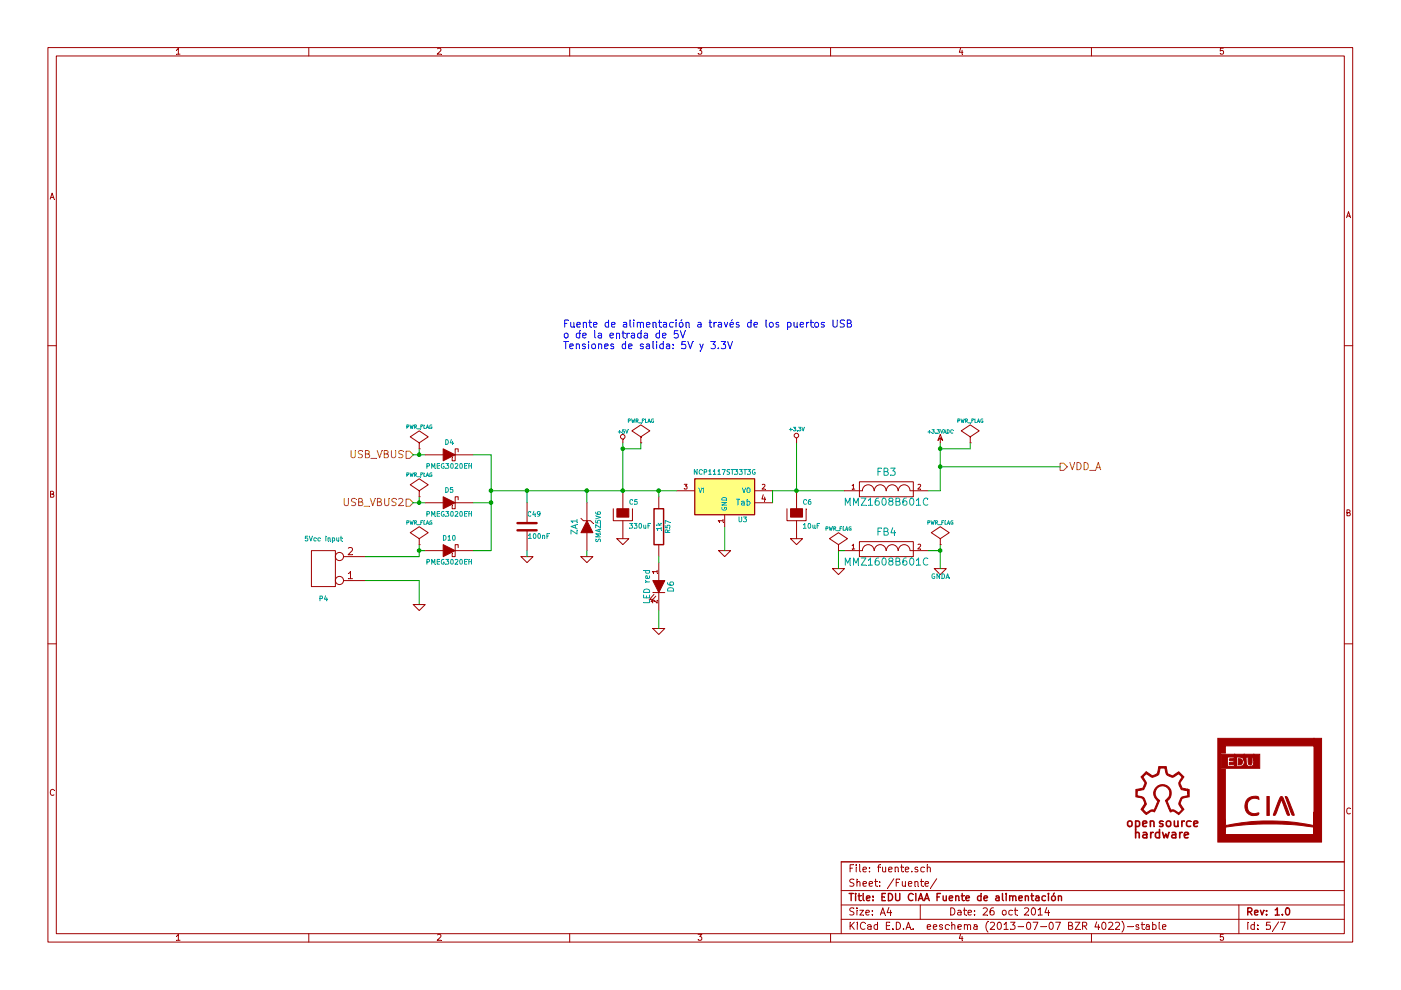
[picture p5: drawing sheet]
EESchema Schematic File Version 2
LIBS:edu-ciaa-nxp
LIBS:edu-ciaa-nxp-cache
EELAYER 27 0
EELAYER END
$Descr A4 11693 8268
encoding utf-8
Sheet 5 7
Title "EDU CIAA Fuente de alimentación"
Date "26 oct 2014"
Rev "1.0"
Comp ""
Comment1 ""
Comment2 ""
Comment3 ""
Comment4 ""
$EndDescr
$Comp
L CAPAPOL C5
U 1 1
P 5200 4300
F 0 "C5" H 5250 4400 40  0000 L CNN
F 1 "330uF" H 5250 4200 40  0000 L CNN
F 2 "~" H 5300 4150 30  0000 C CNN
F 3 "~" H 5200 4300 300 0000 C CNN
	1    5200 4300
	1    0    0    -1  
$EndComp
$Comp
L GND #PWR025
U 1 1
P 5200 4500
F 0 "#PWR025" H 5200 4500 30  0001 C CNN
F 1 "GND" H 5200 4430 30  0001 C CNN
F 2 "" H 5200 4500 60  0000 C CNN
F 3 "" H 5200 4500 60  0000 C CNN
	1    5200 4500
	1    0    0    -1  
$EndComp
$Comp
L GND #PWR026
U 1 1
P 6050 4600
F 0 "#PWR026" H 6050 4600 30  0001 C CNN
F 1 "GND" H 6050 4530 30  0001 C CNN
F 2 "" H 6050 4600 60  0000 C CNN
F 3 "" H 6050 4600 60  0000 C CNN
	1    6050 4600
	1    0    0    -1  
$EndComp
$Comp
L CAPAPOL C6
U 1 1
P 6650 4300
F 0 "C6" H 6700 4400 40  0000 L CNN
F 1 "10uF" H 6700 4200 40  0000 L CNN
F 2 "~" H 6750 4150 30  0000 C CNN
F 3 "~" H 6650 4300 300 0000 C CNN
	1    6650 4300
	1    0    0    -1  
$EndComp
$Comp
L GND #PWR027
U 1 1
P 6650 4500
F 0 "#PWR027" H 6650 4500 30  0001 C CNN
F 1 "GND" H 6650 4430 30  0001 C CNN
F 2 "" H 6650 4500 60  0000 C CNN
F 3 "" H 6650 4500 60  0000 C CNN
	1    6650 4500
	1    0    0    -1  
$EndComp
$Comp
L LED D6
U 1 1
P 5500 4900
F 0 "D6" H 5500 5000 50  0000 C CNN
F 1 "LED red" H 5500 4800 50  0000 C CNN
F 2 "~" H 5500 4900 60  0000 C CNN
F 3 "~" H 5500 4900 60  0000 C CNN
	1    5500 4900
	0    1    1    0   
$EndComp
$Comp
L R R57
U 1 1
P 5500 4400
F 0 "R57" V 5580 4400 40  0000 C CNN
F 1 "1k" V 5507 4401 40  0000 C CNN
F 2 "~" V 5430 4400 30  0000 C CNN
F 3 "~" H 5500 4400 30  0000 C CNN
	1    5500 4400
	1    0    0    -1  
$EndComp
$Comp
L GND #PWR028
U 1 1
P 5500 5250
F 0 "#PWR028" H 5500 5250 30  0001 C CNN
F 1 "GND" H 5500 5180 30  0001 C CNN
F 2 "" H 5500 5250 60  0000 C CNN
F 3 "" H 5500 5250 60  0000 C CNN
	1    5500 5250
	1    0    0    -1  
$EndComp
Text Notes 4700 2750 0    60   ~ 0
Fuente de alimentación a través de los puertos USB\no de la entrada de 5V \nTensiones de salida: 5V y 3.3V\n
Wire Wire Line
	4900 4100 4900 4200
Wire Wire Line
	4100 4100 5650 4100
Wire Wire Line
	5200 3700 5200 4100
Connection ~ 5200 4100
Wire Wire Line
	6050 4400 6050 4600
Wire Wire Line
	6650 4100 6650 3700
Connection ~ 4900 4100
Wire Wire Line
	5500 4650 5500 4700
Wire Wire Line
	5500 5100 5500 5250
Wire Wire Line
	5500 4150 5500 4100
Connection ~ 5500 4100
Connection ~ 6650 4100
Wire Wire Line
	6450 4100 7050 4100
$Comp
L FILTER FB3
U 1 1
P 7400 4100
F 0 "FB3" H 7400 4250 60  0000 C CNN
F 1 "MMZ1608B601C" H 7400 4000 60  0000 C CNN
F 2 "~" H 7400 4100 60  0000 C CNN
F 3 "~" H 7400 4100 60  0000 C CNN
	1    7400 4100
	1    0    0    -1  
$EndComp
Wire Wire Line
	7850 4100 7750 4100
Wire Wire Line
	7850 3700 7850 4100
$Comp
L +5V #PWR029
U 1 1
P 5200 3700
F 0 "#PWR029" H 5200 3790 20  0001 C CNN
F 1 "+5V" H 5200 3790 30  0000 C CNN
F 2 "" H 5200 3700 60  0000 C CNN
F 3 "" H 5200 3700 60  0000 C CNN
	1    5200 3700
	1    0    0    -1  
$EndComp
$Comp
L +3.3V #PWR030
U 1 1
P 6650 3700
F 0 "#PWR030" H 6650 3660 30  0001 C CNN
F 1 "+3.3V" H 6650 3810 30  0000 C CNN
F 2 "" H 6650 3700 60  0000 C CNN
F 3 "" H 6650 3700 60  0000 C CNN
	1    6650 3700
	1    0    0    -1  
$EndComp
$Comp
L +3.3VADC #PWR031
U 1 1
P 7850 3700
F 0 "#PWR031" H 7850 3820 20  0001 C CNN
F 1 "+3.3VADC" H 7850 3790 30  0000 C CNN
F 2 "" H 7850 3700 60  0000 C CNN
F 3 "" H 7850 3700 60  0000 C CNN
	1    7850 3700
	1    0    0    -1  
$EndComp
$Comp
L FILTER FB4
U 1 1
P 7400 4600
F 0 "FB4" H 7400 4750 60  0000 C CNN
F 1 "MMZ1608B601C" H 7400 4500 60  0000 C CNN
F 2 "~" H 7400 4600 60  0000 C CNN
F 3 "~" H 7400 4600 60  0000 C CNN
	1    7400 4600
	1    0    0    -1  
$EndComp
$Comp
L GND #PWR032
U 1 1
P 7000 4750
F 0 "#PWR032" H 7000 4750 30  0001 C CNN
F 1 "GND" H 7000 4680 30  0001 C CNN
F 2 "" H 7000 4750 60  0000 C CNN
F 3 "" H 7000 4750 60  0000 C CNN
	1    7000 4750
	1    0    0    -1  
$EndComp
Wire Wire Line
	7000 4600 7050 4600
$Comp
L GNDA #PWR033
U 1 1
P 7850 4750
F 0 "#PWR033" H 7850 4750 40  0001 C CNN
F 1 "GNDA" H 7850 4680 40  0000 C CNN
F 2 "" H 7850 4750 60  0000 C CNN
F 3 "" H 7850 4750 60  0000 C CNN
	1    7850 4750
	1    0    0    -1  
$EndComp
Wire Wire Line
	7850 4550 7850 4750
Wire Wire Line
	7850 4600 7750 4600
$Comp
L PWR_FLAG #FLG034
U 1 1
P 5350 3700
F 0 "#FLG034" H 5350 3795 30  0001 C CNN
F 1 "PWR_FLAG" H 5350 3880 30  0000 C CNN
F 2 "" H 5350 3700 60  0000 C CNN
F 3 "" H 5350 3700 60  0000 C CNN
	1    5350 3700
	1    0    0    -1  
$EndComp
Wire Wire Line
	5350 3700 5350 3750
Wire Wire Line
	5350 3750 5200 3750
Connection ~ 5200 3750
$Comp
L PWR_FLAG #FLG035
U 1 1
P 8100 3700
F 0 "#FLG035" H 8100 3795 30  0001 C CNN
F 1 "PWR_FLAG" H 8100 3880 30  0000 C CNN
F 2 "" H 8100 3700 60  0000 C CNN
F 3 "" H 8100 3700 60  0000 C CNN
	1    8100 3700
	1    0    0    -1  
$EndComp
Wire Wire Line
	8100 3700 8100 3750
Wire Wire Line
	8100 3750 7850 3750
Connection ~ 7850 3750
$Comp
L PWR_FLAG #FLG036
U 1 1
P 7850 4550
F 0 "#FLG036" H 7850 4645 30  0001 C CNN
F 1 "PWR_FLAG" H 7850 4730 30  0000 C CNN
F 2 "" H 7850 4550 60  0000 C CNN
F 3 "" H 7850 4550 60  0000 C CNN
	1    7850 4550
	1    0    0    -1  
$EndComp
Connection ~ 7850 4600
Wire Wire Line
	7000 4600 7000 4750
Text HLabel 3450 4200 0    60   Input ~ 0
USB_VBUS2
$Comp
L DIODESCH D5
U 1 1
P 3750 4200
F 0 "D5" H 3750 4300 40  0000 C CNN
F 1 "PMEG3020EH" H 3750 4100 40  0000 C CNN
F 2 "~" H 3750 4200 60  0000 C CNN
F 3 "~" H 3750 4200 60  0000 C CNN
	1    3750 4200
	1    0    0    -1  
$EndComp
Wire Wire Line
	3450 4200 3550 4200
Wire Wire Line
	4100 4200 3950 4200
$Comp
L PWR_FLAG #FLG037
U 1 1
P 3500 4150
F 0 "#FLG037" H 3500 4245 30  0001 C CNN
F 1 "PWR_FLAG" H 3500 4330 30  0000 C CNN
F 2 "" H 3500 4150 60  0000 C CNN
F 3 "" H 3500 4150 60  0000 C CNN
	1    3500 4150
	1    0    0    -1  
$EndComp
Wire Wire Line
	3500 4150 3500 4200
Connection ~ 3500 4200
Text HLabel 3450 3800 0    60   Input ~ 0
USB_VBUS
$Comp
L DIODESCH D4
U 1 1
P 3750 3800
F 0 "D4" H 3750 3900 40  0000 C CNN
F 1 "PMEG3020EH" H 3750 3700 40  0000 C CNN
F 2 "~" H 3750 3800 60  0000 C CNN
F 3 "~" H 3750 3800 60  0000 C CNN
	1    3750 3800
	1    0    0    -1  
$EndComp
Wire Wire Line
	3450 3800 3550 3800
Wire Wire Line
	3950 3800 4100 3800
$Comp
L PWR_FLAG #FLG038
U 1 1
P 3500 3750
F 0 "#FLG038" H 3500 3845 30  0001 C CNN
F 1 "PWR_FLAG" H 3500 3930 30  0000 C CNN
F 2 "" H 3500 3750 60  0000 C CNN
F 3 "" H 3500 3750 60  0000 C CNN
	1    3500 3750
	1    0    0    -1  
$EndComp
Wire Wire Line
	3500 3750 3500 3800
Connection ~ 3500 3800
Connection ~ 4100 4100
$Comp
L PWR_FLAG #FLG039
U 1 1
P 7000 4600
F 0 "#FLG039" H 7000 4695 30  0001 C CNN
F 1 "PWR_FLAG" H 7000 4780 30  0000 C CNN
F 2 "" H 7000 4600 60  0000 C CNN
F 3 "" H 7000 4600 60  0000 C CNN
	1    7000 4600
	1    0    0    -1  
$EndComp
Wire Wire Line
	4100 3800 4100 4600
$Comp
L LOGO #G10
U 1 1
P 10600 6600
F 0 "#G10" H 10600 6197 60  0001 C CNN
F 1 "LOGO" H 10600 7003 60  0001 C CNN
F 2 "" H 10600 6600 60  0000 C CNN
F 3 "" H 10600 6600 60  0000 C CNN
	1    10600 6600
	1    0    0    -1  
$EndComp
$Comp
L NCP1117ST15T3G U3
U 1 1
P 6050 4150
F 0 "U3" H 6200 3954 40  0000 C CNN
F 1 "NCP1117ST33T3G" H 6050 4350 40  0000 C CNN
F 2 "~" H 6050 4150 60  0000 C CNN
F 3 "~" H 6050 4150 60  0000 C CNN
	1    6050 4150
	1    0    0    -1  
$EndComp
Wire Wire Line
	6450 4200 6450 4100
$Comp
L C C49
U 1 1
P 4400 4400
F 0 "C49" H 4400 4500 40  0000 L CNN
F 1 "100nF" H 4406 4315 40  0000 L CNN
F 2 "~" H 4438 4250 30  0000 C CNN
F 3 "~" H 4400 4400 60  0000 C CNN
	1    4400 4400
	1    0    0    -1  
$EndComp
Wire Wire Line
	3500 4850 3500 5050
$Comp
L GND #PWR040
U 1 1
P 4400 4650
F 0 "#PWR040" H 4400 4650 30  0001 C CNN
F 1 "GND" H 4400 4580 30  0001 C CNN
F 2 "" H 4400 4650 60  0000 C CNN
F 3 "" H 4400 4650 60  0000 C CNN
	1    4400 4650
	1    0    0    -1  
$EndComp
Wire Wire Line
	4400 4200 4400 4100
Connection ~ 4400 4100
$Comp
L ZENER ZA1
U 1 1
P 4900 4400
F 0 "ZA1" H 4900 4500 50  0000 C CNN
F 1 "SMAZ5V6" H 4900 4300 40  0000 C CNN
F 2 "~" H 4900 4400 60  0000 C CNN
F 3 "~" H 4900 4400 60  0000 C CNN
	1    4900 4400
	0    -1   -1   0   
$EndComp
Wire Wire Line
	4900 4650 4900 4600
$Comp
L GND #PWR041
U 1 1
P 4900 4650
F 0 "#PWR041" H 4900 4650 30  0001 C CNN
F 1 "GND" H 4900 4580 30  0001 C CNN
F 2 "" H 4900 4650 60  0000 C CNN
F 3 "" H 4900 4650 60  0000 C CNN
	1    4900 4650
	1    0    0    -1  
$EndComp
$Comp
L DIODESCH D10
U 1 1
P 3750 4600
F 0 "D10" H 3750 4700 40  0000 C CNN
F 1 "PMEG3020EH" H 3750 4500 40  0000 C CNN
F 2 "~" H 3750 4600 60  0000 C CNN
F 3 "~" H 3750 4600 60  0000 C CNN
	1    3750 4600
	1    0    0    -1  
$EndComp
Wire Wire Line
	4100 4600 3950 4600
Connection ~ 4100 4200
$Comp
L PWR_FLAG #FLG042
U 1 1
P 3500 4550
F 0 "#FLG042" H 3500 4645 30  0001 C CNN
F 1 "PWR_FLAG" H 3500 4730 30  0000 C CNN
F 2 "" H 3500 4550 60  0000 C CNN
F 3 "" H 3500 4550 60  0000 C CNN
	1    3500 4550
	1    0    0    -1  
$EndComp
$Comp
L CONN_2 P4
U 1 1
P 2700 4750
F 0 "P4" H 2700 5000 40  0000 C CNN
F 1 "5Vcc Input" H 2700 4500 40  0000 C CNN
F 2 "~" H 2700 4750 60  0000 C CNN
F 3 "~" H 2700 4750 60  0000 C CNN
	1    2700 4750
	-1   0    0    1   
$EndComp
Wire Wire Line
	3050 4850 3500 4850
Wire Wire Line
	3550 4600 3500 4600
Wire Wire Line
	3500 4550 3500 4650
Wire Wire Line
	3500 4650 3050 4650
Connection ~ 3500 4600
Wire Wire Line
	4400 4600 4400 4650
$Comp
L GND #PWR043
U 1 1
P 3500 5050
F 0 "#PWR043" H 3500 5050 30  0001 C CNN
F 1 "GND" H 3500 4980 30  0001 C CNN
F 2 "" H 3500 5050 60  0000 C CNN
F 3 "" H 3500 5050 60  0000 C CNN
	1    3500 5050
	1    0    0    -1  
$EndComp
Text HLabel 8850 3900 2    60   Output ~ 0
VDD_A
Wire Wire Line
	8850 3900 7850 3900
Connection ~ 7850 3900
$Comp
L OSHWA #G9
U 1 1
P 9700 6700
F 0 "#G9" H 9670 7100 60  0001 C CNN
F 1 "OSHWA" H 9700 7003 60  0001 C CNN
F 2 "~" H 9700 6700 60  0000 C CNN
F 3 "~" H 9700 6700 60  0000 C CNN
	1    9700 6700
	1    0    0    -1  
$EndComp
$EndSCHEMATC
